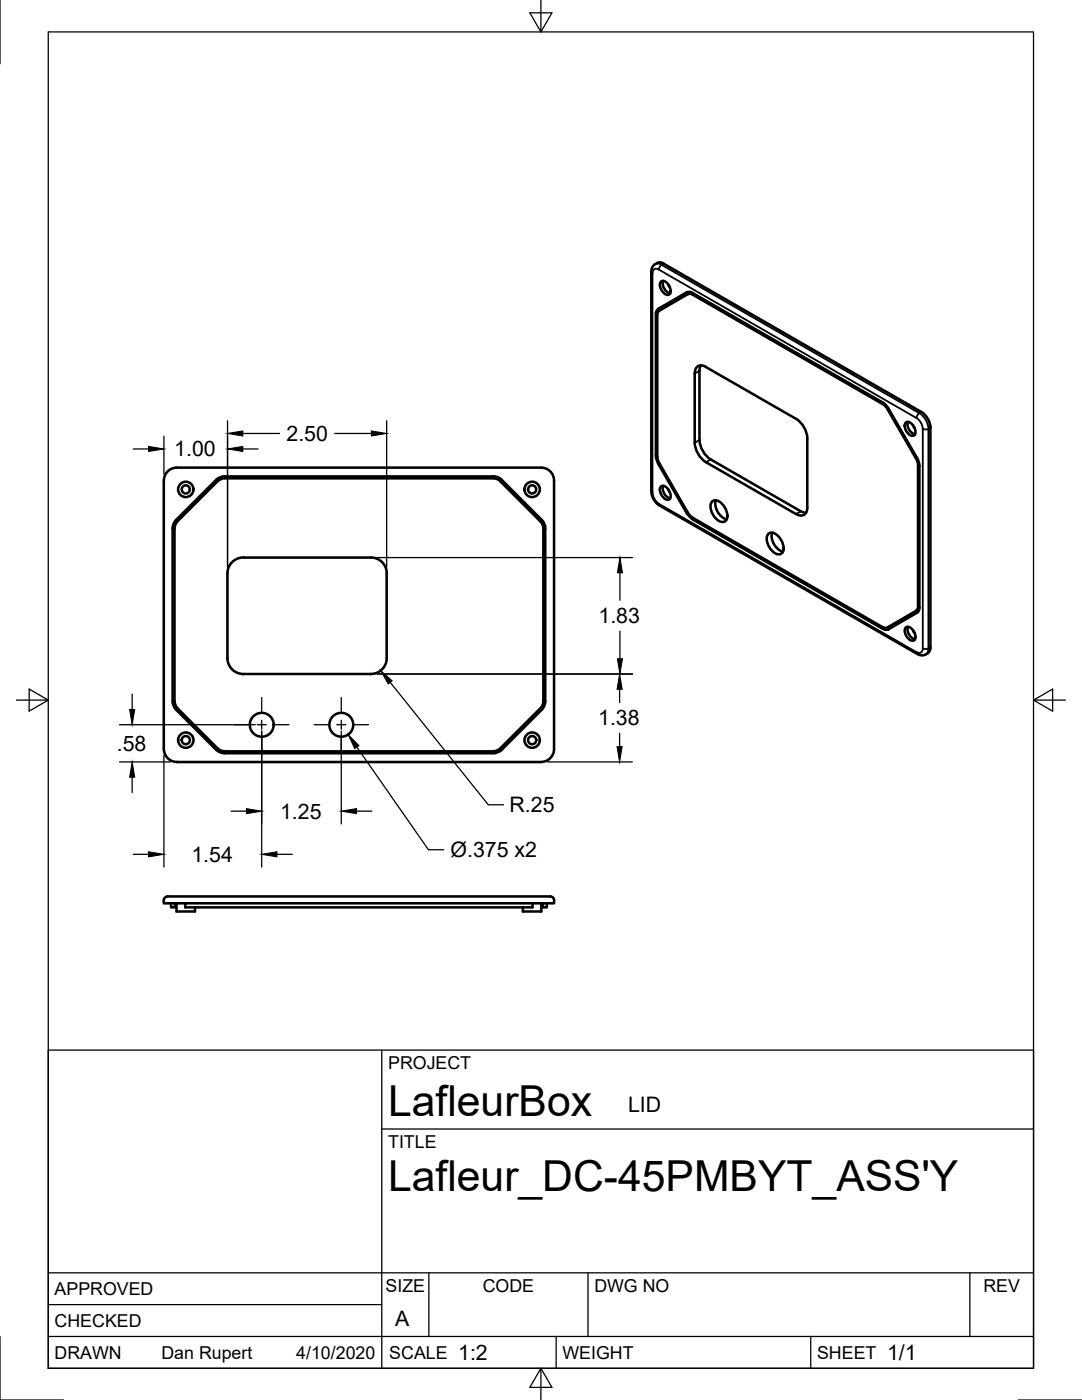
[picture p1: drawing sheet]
<svg xmlns="http://www.w3.org/2000/svg" width="216mm" height="279mm" viewBox="0 0 216 279" stroke-linecap="round" stroke-linejoin="round" font-family="sans-serif">
<!-- layer: Visible -->
<g fill="none" stroke="#000" stroke-width=".51">
<path d="M131.9 56.2a1.32 1.32 0 0 1 1.7 1 1.17 1.17 0 0 1-.2 1.6 1.91 1.91 0 0 1-1.5-2.6zM132.3 56.1a2.1 2.1 0 0 0 1.4 2.4M132.4 52.6l51.4 29.6a4 4 0 0 1 1.9 3.2v43.8M132.4 52.6a1.83 1.83 0 0 0-1.9 .3l-.3 .4-.2 .7v44.2l.5 1.6 1 1.1 51.5 29.6 .8 .3 .7-.1a1.82 1.82 0 0 0 1.2-1.5M133.3 56.7l.3 .6M137.2 58.7l.6-.1 .5 .1M137.2 58.7l-5.6 3.3M137.2 58.7l.5-.1 .5 .2 37.9 21.8M138.3 58.8l38.2 21.9 .7 .9 5.8 10.2 .3 1M130.9 62.8v28.1l.1 .8 .4 .9M130.9 62.7a1.19 1.19 0 0 1 .5-1.1l5.7-3.2a1.16 1.16 0 0 1 1.1 .1l38.2 22 .9 1.1 5.7 9.8M131 62.7v28.2"/>
<path d="M131.5 61.6a1.19 1.19 0 0 0-.5 1.1M131.6 62l-.3 .3-.2 .6 .1 28.2 .4 1.4M139.8 72.9l-.2 1.1v13.8a5 5 0 0 0 2.2 3.9l18 10.3M140.9 73.3l17.9 10.3M140.9 73.2a1.37 1.37 0 0 0-1.6-.1 1.37 1.37 0 0 0-.7 1.4v13.9M32.7 95.9v53.6M43.4 96.1l-8 8-.5 1-.1 34.8a1.98 1.98 0 0 0 .6 1.4M43.4 96a1.98 1.98 0 0 1 1.4-.5h53.6a1.98 1.98 0 0 1 1.4 .5M99.8 96.1l8 8M108 93.3h-72.7a2.57 2.57 0 0 0-2.6 2.6M108 93.3a2.57 2.57 0 0 1 2.6 2.6M110.6 95.9v53.6a2.57 2.57 0 0 1-2.6 2.6"/>
<path d="M131 90.9l.1 .8 .4 .8M131.4 92.6l5.6 9.8M131.4 92.5l5.7 9.8 .6 .8 .6 .5M131.6 92.5l5.6 9.8 1 1 37.9 21.8 .5 .2 .5-.1M131.9 97.1a1.32 1.32 0 0 1 1.7 1 1.17 1.17 0 0 1-.2 1.6 1.91 1.91 0 0 1-1.5-2.6zM132.3 97a2.1 2.1 0 0 0 1.4 2.5M133.3 97.7l.3 .5M138.6 88.4a5 5 0 0 0 2.3 3.9l17.9 10.3M142.8 99.9a3.3 3.3 0 0 0 2.2 3.7M158.8 83.6a5 5 0 0 1 2.3 3.9v13.8a1.36 1.36 0 0 1-.7 1.4 1.36 1.36 0 0 1-1.5-.1M176.1 80.6l1 1.1M177.1 81.7l5.7 9.8 .4 1.3"/>
<path d="M180.7 84.3a1.32 1.32 0 0 1 1.8 1.1 1.17 1.17 0 0 1-.3 1.6 1.91 1.91 0 0 1-1.5-2.7zM181.2 84.2a2.1 2.1 0 0 0 1.4 2.5M182.2 84.9l.3 .5M183 91.4l.3 .8 .2 .8v28.2a1.13 1.13 0 0 1-.5 1.1l-5.7 3.3a1.16 1.16 0 0 1-1.2-.1M183.2 92.9v28.2M183.3 92.8v28.2l-.1 .5-.3 .4M48.6 111.3h25.4M48.6 111.3a3.2 3.2 0 0 0-3.2 3.1v16.9a3.2 3.2 0 0 0 3.2 3.2M74 111.3a3.2 3.2 0 0 1 3.2 3.1v16.9a3.1 3.1 0 0 1-3.2 3.2h-25.4M107.8 104.1a1.98 1.98 0 0 1 .6 1.4v34.4a1.98 1.98 0 0 1-.6 1.4M137 102.4l.6 .7 .6 .5 37.9 21.9M138.3 103.6l37.9 21.8a1.19 1.19 0 0 0 1.2 .1"/>
<path d="M142 100.2a1.2 1.2 0 0 1 1.9 .2 3.2 3.2 0 0 1 1 3.4 1.2 1.2 0 0 1-1.9-.2 3.2 3.2 0 0 1-1-3.4zM153.2 106.7a1.2 1.2 0 0 1 1.9 .1 3.2 3.2 0 0 1 1 3.5 1.2 1.2 0 0 1-1.9-.2 3.2 3.2 0 0 1-1-3.4zM154.1 106.3a3.3 3.3 0 0 0 2.2 3.8M159.8 102l1 .3M180.7 125.2a1.32 1.32 0 0 1 1.8 1 1.17 1.17 0 0 1-.3 1.7 1.91 1.91 0 0 1-1.5-2.7zM181.2 125.1a2.1 2.1 0 0 0 1.4 2.5M182.2 125.8l.3 .5M182.9 121.9l-5.7 3.3M183.2 121l-.1 .6-.3 .4M32.7 149.5a2.57 2.57 0 0 0 2.6 2.6M35.3 152.1h72.7M35.4 141.4l8 7.9a1.98 1.98 0 0 0 1.4 .6"/>
<path d="M43.1 149.6l.6 .5 1.1 .2h53.6l1.1-.2 .6-.5M43.1 149.6l-8-8-.4-.6-.2-.7-.1-34.8 .2-.8 .5-.9 8-8 .6-.5 1.1-.2h53.6l.8 .1 .9 .6 8 8 .5 .6 .2 1.1v34.8l-.2 .7-.5 .6-8 8M44.8 149.9h53.6M107.8 141.4l-8 7.9a1.98 1.98 0 0 1-1.4 .6M109.8 178.9h-74.9a3.3 3.3 0 0 0-2 .2l-.2 .3v.9h77.9v-.6M109.8 178.9a.79 .79 0 0 1 .8 .8M34.1 180.3v.8h.8v-.8M35.2 180.3v1.6h3.7v-.8M37 180.3v.8h69.3v-.8M108 180.3v1.6h-3.7v-.8M108.3 180.3v.8h.8v-.8"/>
<circle cx="37.1" cy="97.7" r="1.53"/>
<circle cx="37.1" cy="97.7" r=".81"/>
<circle cx="106.2" cy="97.7" r=".81"/>
<circle cx="106.2" cy="97.7" r="1.53"/>
<circle cx="37.1" cy="147.7" r=".81"/>
<circle cx="37.1" cy="147.7" r="1.53"/>
<circle cx="52.2" cy="144.6" r="2.38"/>
<circle cx="68.1" cy="144.6" r="2.38"/>
<circle cx="106.2" cy="147.7" r="1.53"/>
<circle cx="106.2" cy="147.7" r=".81"/>
</g>
<!-- layer: Visible Narrow -->
<g fill="none" stroke="#000" stroke-width=".36">
<path d="M130 54.2l.2 .3M130.2 54.5v43.9M130.7 52.7a1.29 1.29 0 0 1 1.3 .1l-.4 .4-.1 .6 51.4 29.6M131.5 53.8l-.8-.2-.4 .5-.1 .4M132.4 52.6l-.4 .3 51.4 29.5M138.3 58.8h-.1M131 62.7l-.1 .1M131.4 61.6v.1M139.6 74l-1 .5M130 98l.2 .3a2.8 2.8 0 0 0 1.3 2.2M131 90.9h-.1M131.4 92.5v.1"/>
<path d="M139.6 87.8l-1 .6M141.8 91.7l-.9 .5M176.2 80.6h-.1M177.2 81.6l-.1 .1M182.9 91.4l-.1 .1M182.9 83.4a2.8 2.8 0 0 1 1.2 2.2v43.8v.4l-.5 .5-.7-.2M183.3 92.8l-.1 .1M183.4 82.4l-.4 .5-.1 .5M183.4 82.4a4 4 0 0 1 1.9 3.2l-.6 .1-.6-.1M183.8 82.2l-.4 .2M185.7 85.4l-.4 .2v43.8M131.6 100.9l-.1-.4 51.4 29.7"/>
<path d="M137.1 102.3l-.1 .1M138.3 103.6l-.1 .1M159.8 102l-1 .6M176.2 125.4l-.1 .1M177.2 125.2h-.1M182.9 121.9l-.1 .1M182.9 130.2l.1 .3M183.3 121l-.1 .1M184.1 129.4l.6 .1 .6-.1M185.3 129.4a1.29 1.29 0 0 1-.6 1.2M185.7 129.2l-.4 .2"/>
</g>
<!-- layer: Border -->
<path d="M0 0v12.7M9.6 6.4h196.6v266.7h-196.6zM107.9 0v6.4l-2.2-3.8h4.4l-2.2 3.8M3.3 139.7h6.3l-3.8-2.2v4.4l3.8-2.2M206.2 139.7l3.8 2.2v-4.4l-3.8 2.2h6.4M0 266.7v12.7h12.7M107.9 273.1l2.2 3.8h-4.4l2.2-3.8v6.3M203.2 279.4h12.7" fill="none" stroke="#000" stroke-width=".25"/>
<!-- layer: Titleblock -->
<path d="M9.6 209.6h196.6v63.5h-196.6zM76.2 209.6v63.5M76.2 225.3h130M9.6 254h196.6M85.6 254v12.7M117.3 254v12.7M193.5 254v12.7M9.6 266.7h196.6M9.6 260.4h66.6M111 266.7v6.4M161.8 266.7v6.4" fill="none" stroke="#000" stroke-width=".25"/>
<!-- layer: Center Lines -->
<path d="M52.2 139.2v2.8M68.1 139.2v2.8M46.8 144.6h2.8M51.3 144.6h1.8M52.2 143.7v1.8M52.2 147.3v2.8M54.9 144.6h2.8M62.7 144.6h2.7M67.2 144.6h1.8M68.1 143.7v1.8M68.1 147.3v2.8M70.8 144.6h2.7" fill="none" stroke="#000" stroke-width=".25"/>
<!-- layer: Dimensions -->
<g fill="none" stroke="#000" stroke-width=".25">
<path d="M26.6 89.6h3.1M32.7 87.1v7.5M45.4 84v29.2M48.5 86.5h7.3M48.5 89.6h3M66.8 86.5h7.3M77.2 84v29.2M75.2 111.3h51M123.7 114.3v5.5M26.4 138.5v3.1M75.2 134.5h51M77.9 136.2l19.5 24.4h3.1"/>
<path d="M123.6 137.6v2.6M123.7 126v5.5M23.8 152.1h10.2M23.8 144.6h27.1M26.4 155.1v3.1M32.7 150.7v22.3M52.2 145.9v27.1M68.1 145.9v18.5M71.2 149.1l14.3 20.5h3M109.2 152.1h17M123.6 146.4v2.6M26.6 170.5h3.1"/>
<path d="M46.1 161.9h3.1M55.3 170.5h3M71.1 161.9h3.1"/>
</g>
<g fill="#000" stroke="#000" stroke-width=".2">
<path d="M29.7 89.1l3 .5-3 .5zM45.4 86.5l3.1-.5v1zM45.4 89.6l3.1-.5v1zM74.1 86l3.1 .5-3.1 .5zM123.7 111.3l.5 3h-1zM75.9 133.8l2.4 2.1-.8 .6zM123.6 134.5l.5 3.1h-1zM123.2 131.5h1l-.5 3zM26.4 152.1l.5 3h-1zM25.9 141.6h1l-.5 3zM69.5 146.6l2.1 2.2-.8 .6zM123.1 149h1l-.5 3.1z"/>
<path d="M29.7 170l3 .5-3 .5zM49.2 161.4l3 .5-3 .5zM52.2 170.5l3.1-.5v1zM68.1 161.9l3-.5v1z"/>
</g>
<g font-size="8.5">
<text x="77.4" y="222.8">LafleurBox</text>
<text x="77.4" y="237.8">Lafleur_DC-45PMBYT_ASS'Y</text>
</g>
<g font-size="4.3">
<text x="57.2" y="88">2.50</text>
<text x="34.8" y="91.1">1.00</text>
<text x="119.4" y="124.4">1.83</text>
<text x="23.3" y="149.9">.58</text>
<text x="119.4" y="144.8">1.38</text>
<text x="55.9" y="163.4">1.25</text>
<text x="101.7" y="162.1">R.25</text>
<text x="38.2" y="172">1.54</text>
<text x="89.9" y="171">Ø.375 x2</text>
<text x="125.3" y="221.8">LID</text>
<text x="78.9" y="264.5">A</text>
<text x="91.4" y="271.4">1:2</text>
<text x="177" y="271.4">1/1</text>
</g>
<g font-size="3.5">
<text x="77.4" y="213.4">PROJECT</text>
<text x="77.4" y="229.1">TITLE</text>
<text x="76.9" y="257.8">SIZE</text>
<text x="96.3" y="257.8">CODE</text>
<text x="118.6" y="257.8">DWG NO</text>
<text x="196.2" y="257.8">REV</text>
<text x="10.9" y="258.5">APPROVED</text>
<text x="10.9" y="264.8">CHECKED</text>
<text x="10.9" y="271.2">DRAWN</text>
<text x="32.2" y="271.2">Dan Rupert</text>
<text x="59.1" y="271.2">4/10/2020</text>
<text x="77.7" y="271.2">SCALE</text>
<text x="112.2" y="271.2">WEIGHT</text>
<text x="163" y="271.2">SHEET</text>
</g>
</svg>
